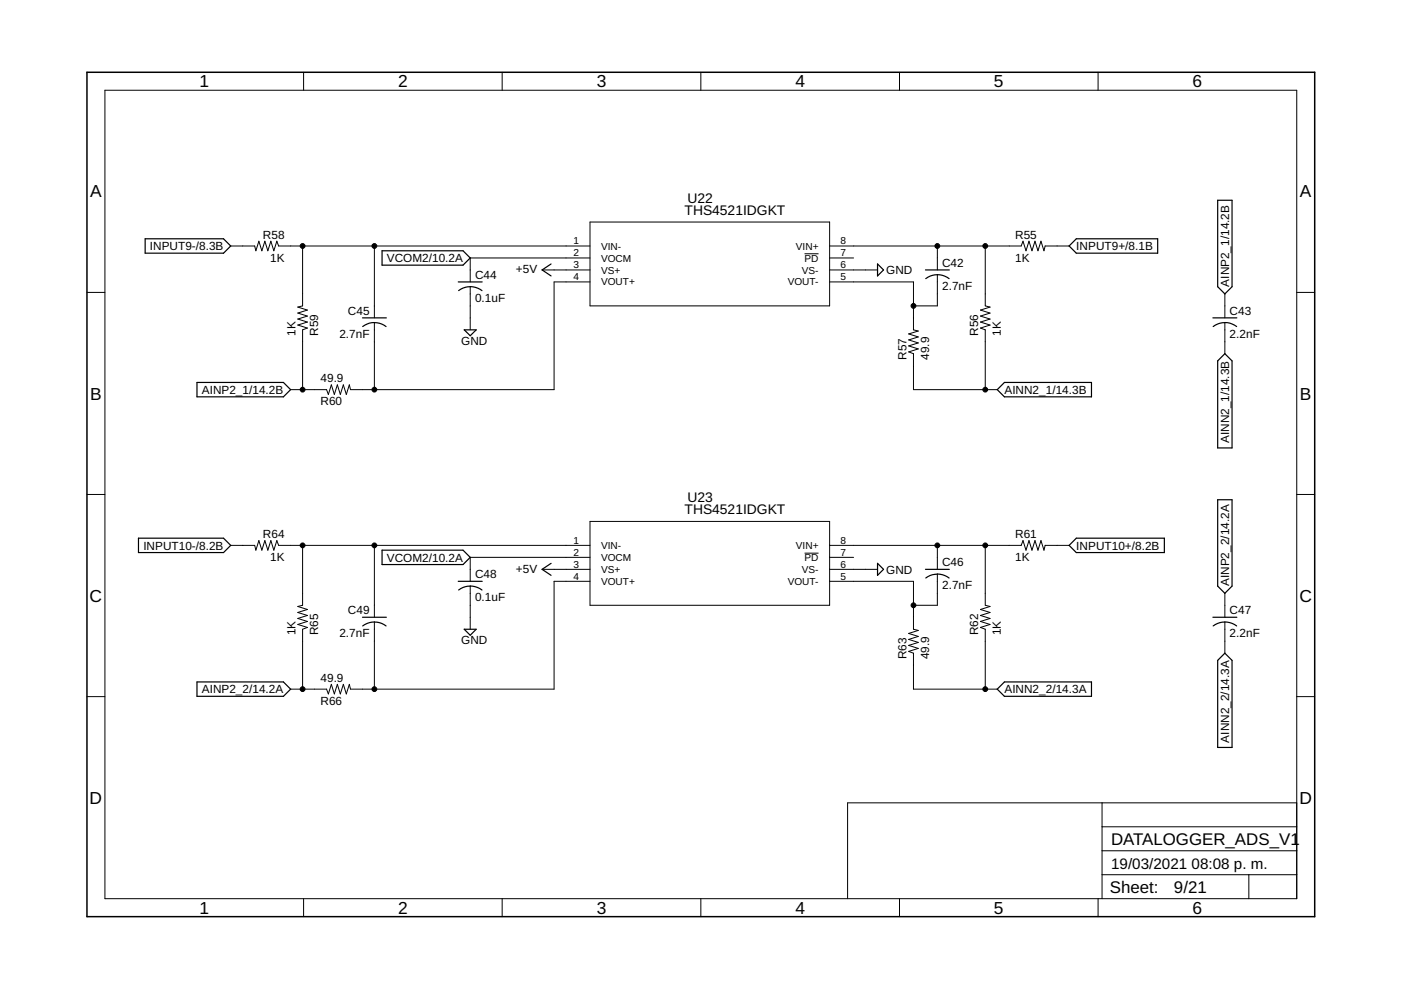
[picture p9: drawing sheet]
<svg xmlns="http://www.w3.org/2000/svg" width="297mm" height="210mm" viewBox="0 0 297 210" stroke-linecap="round" stroke-linejoin="round" font-family="sans-serif">
<g fill="none" stroke="#000" stroke-width=".21">
<path d="M22.2 19.1h252.7v171.4h-252.7zM64.4 15.3v3.8M106.5 15.3v3.8M148.6 15.3v3.8M190.7 15.3v3.8M232.8 15.3v3.8M48.9 52.2h5.1l.3 1 .6-2.1 .6 2.1 .7-2.1 .6 2.1 .6-2.1 .7 2.1 .6-2.1 .4 1.1h66M64.2 52.2v12.7l-1.1 .2 2.1 .6-2.1 .7 2.1 .6-2.1 .6 2.1 .7-2.1 .6 2.1 .7-1 .3v12.7M79.4 52.2v15.2M114.9 57.2h10.2M125.1 54.7h-25.4v5.1M125.1 59.8h-7.6v22.8h-43.2l-.2-1-.7 2-.6-2-.6 2-.7-2-.6 2-.6-2-.7 2-.4-1h-7.6"/>
<path d="M125.1 47.1h50.8v17.8h-50.8zM170.6 53.8h2.9M175.9 52.2h40.6l.4-1.1 .6 2.1 .7-2.1 .6 2.1 .6-2.1 .7 2.1 .6-2.1 .6 2.1 .3-1h5.1M175.9 59.8h17.8v10.1l1 .3-2 .6 2 .6-2 .7 2 .6-2 .6 2 .7-2 .6 1 .4v7.6h17.7M175.9 54.7h5.1M175.9 57.2h10.2M198.7 52.2v5M198.7 58.3v6.6h-5M208.9 52.2v12.7l1 .2-2 .6 2 .7-2 .6 2 .6-2 .7 2 .6-2 .7 1 .3v12.7M18.4 62h3.8M79.4 68.4v14.2M99.7 60.8v9.1"/>
<path d="M259.7 62.3v5.1M259.7 68.4v6.6M274.9 62h3.8M18.4 104.8h3.8M48.9 115.6h5.1l.3 1 .6-2 .6 2 .7-2 .6 2 .6-2 .7 2 .6-2 .4 1h66M64.2 115.6v12.7l-1.1 .3 2.1 .6-2.1 .7 2.1 .6-2.1 .6 2.1 .7-2.1 .6 2.1 .6-1 .4v12.7M79.4 115.6v15.3M125.1 118.2h-25.4v5.1M125.1 110.6h50.8v17.7h-50.8zM170.6 117.3h2.9M175.9 115.6h40.6l.4-1 .6 2 .7-2 .6 2 .6-2 .7 2 .6-2 .6 2 .3-1h5.1M175.9 118.2h5.1"/>
<path d="M198.7 115.6v5.1M208.9 115.6v12.7l1 .3-2 .6 2 .7-2 .6 2 .6-2 .7 2 .6-2 .6 1 .4v12.7M274.9 104.8h3.8M79.4 131.9v14.2M99.7 124.3v9.1M114.9 120.7h10.2M125.1 123.3h-7.6v22.8h-43.2l-.2-1-.7 2-.6-2-.6 2-.7-2-.6 2-.6-2-.7 2-.4-1h-7.6M175.9 123.3h17.8v10.1l1 .3-2 .6 2 .6-2 .7 2 .6-2 .6 2 .7-2 .6 1 .4v7.6h17.7M175.9 120.7h10.2M198.7 121.7v6.6h-5M259.7 125.8v5.1M259.7 131.9v6.6"/>
<path d="M18.4 147.7h3.8M274.9 147.7h3.8M233.7 170.2v20.3M233.7 175.3h41.2M274.9 170.2h-95.2v20.3M64.4 190.5v3.9M106.5 190.5v3.9M148.6 190.5v3.9M190.7 190.5v3.9M232.8 190.5v3.9M233.7 185.5h41.2M233.7 180.4h41.2"/>
<path d="M264.8 185.5v5"/>
</g>
<g fill="none" stroke="#000" stroke-width=".25">
<path d="M30.8 50.6h16.6l1.5 1.6-1.5 1.5h-16.6zM81 53.2h17.2l1.5 1.5-1.5 1.5h-17.2zM97.2 59.8h5M116.8 56l-1.9 1.2 1.9 1.3M186.1 56l1.2 1.2-1.2 1.3zM196.2 57.2h5.1M196.3 59.1a4 4 0 0 1 4.9 0M228.2 50.6h17.2v3.1h-17.2l-1.5-1.5zM258.2 42.5h3v18.3l-1.5 1.5-1.5-1.5zM76.9 67.4h5M79.4 68.4l-1.1 .1-1.4 .7M79.4 68.4l1 .1 1.5 .7"/>
<path d="M98.4 69.9h2.6l-1.3 1.3zM99.7 60.8l1.6 .3 .9 .5M99.7 60.8l-1.6 .3-.9 .5M257.2 67.4h5M259.7 68.4l1.1 .1 1.4 .7M259.7 68.4l-1.1 .1-1.4 .7M259.7 75l1.5 1.5v18.5h-3v-18.5zM41.8 81.1h18.3l1.5 1.5-1.5 1.5h-18.3zM211.4 82.6l1.6-1.5h18.4v3h-18.4zM29.4 114.1h18l1.5 1.5-1.5 1.6h-18zM81 116.6h17.2l1.5 1.6-1.5 1.5h-17.2zM116.8 119.4l-1.9 1.3 1.9 1.3"/>
<path d="M186.1 119.4l1.2 1.3-1.2 1.3zM228.2 114.1h18.7v3.1h-18.7l-1.5-1.6zM258.2 106h3v18.3l-1.5 1.5-1.5-1.5zM76.9 130.9h5M76.9 132.7a4 4 0 0 1 5 0M97.2 123.3h5M97.2 125.1a4 4 0 0 1 5 0M98.4 133.4h2.6l-1.3 1.3zM196.2 120.7h5.1M198.7 121.7l1.1 .2 1.4 .7M198.7 121.7l-1.5 .3-.9 .6M257.2 130.9h5"/>
<path d="M257.2 132.7a4.1 4.1 0 0 1 5 0M41.8 144.6h18.3l1.5 1.5-1.5 1.5h-18.3zM211.4 146.1l1.6-1.5h18.4v3h-18.4zM258.2 140l1.5-1.5 1.5 1.5v18.5h-3z"/>
</g>
<path d="M18.4 15.3h260.3v179.1h-260.3z" fill="none" stroke="#000" stroke-width=".32"/>
<g fill="#000" stroke="#000" stroke-width=".21">
<circle cx="64.2" cy="52.2" r=".51"/>
<circle cx="79.4" cy="52.2" r=".51"/>
<circle cx="198.7" cy="52.2" r=".51"/>
<circle cx="208.9" cy="52.2" r=".51"/>
<circle cx="193.7" cy="64.9" r=".51"/>
<circle cx="64.2" cy="82.6" r=".51"/>
<circle cx="79.4" cy="82.6" r=".51"/>
<circle cx="208.9" cy="82.6" r=".51"/>
<circle cx="64.2" cy="115.6" r=".51"/>
<circle cx="79.4" cy="115.6" r=".51"/>
<circle cx="198.7" cy="115.6" r=".51"/>
<circle cx="208.9" cy="115.6" r=".51"/>
<circle cx="193.7" cy="128.3" r=".51"/>
<circle cx="64.2" cy="146.1" r=".51"/>
<circle cx="79.4" cy="146.1" r=".51"/>
<circle cx="208.9" cy="146.1" r=".51"/>
</g>
<g font-size="3.7">
<text x="42.3" y="18.5">1</text>
<text x="84.4" y="18.5">2</text>
<text x="126.5" y="18.5">3</text>
<text x="168.6" y="18.5">4</text>
<text x="210.7" y="18.5">5</text>
<text x="252.9" y="18.5">6</text>
<text x="19.1" y="41.9">A</text>
<text x="275.6" y="41.9">A</text>
<text x="19.1" y="84.7">B</text>
<text x="275.6" y="84.7">B</text>
<text x="19" y="127.6">C</text>
<text x="275.5" y="127.6">C</text>
<text x="19" y="170.4">D</text>
<text x="275.5" y="170.4">D</text>
<text x="42.3" y="193.7">1</text>
<text x="84.4" y="193.7">2</text>
<text x="126.5" y="193.7">3</text>
<text x="168.6" y="193.7">4</text>
<text x="210.7" y="193.7">5</text>
<text x="252.9" y="193.7">6</text>
</g>
<g font-size="3.6">
<text x="235.6" y="179.1">DATALOGGER_ADS_V1</text>
<text x="235.3" y="189.4">Sheet:</text>
<text x="248.9" y="189.3">9/21</text>
</g>
<g font-size="3.2">
<text x="235.6" y="184.2">19/03/2021</text>
<text x="252.6" y="184.2">08:08 p. m.</text>
</g>
<g font-size="2.9">
<text x="145.1" y="45.6">THS4521IDGKT</text>
<text x="145.8" y="43">U22</text>
<text x="145.8" y="106.5">U23</text>
<text x="145.1" y="109.1">THS4521IDGKT</text>
</g>
<g font-size="2.5">
<text x="31.8" y="53">INPUT9-/8.3B</text>
<text x="55.7" y="50.7">R58</text>
<text x="215.3" y="50.7">R55</text>
<text x="228.2" y="53">INPUT9+/8.1B</text>
<text x="57.3" y="55.4">1K</text>
<text x="82" y="55.6">VCOM2/10.2A</text>
<text x="100.7" y="59.1">C44</text>
<text x="109.4" y="57.9">+5V</text>
<text x="187.9" y="58.2">GND</text>
<text x="199.8" y="56.6">C42</text>
<text x="215.3" y="55.4">1K</text>
<text x="100.7" y="64">0.1uF</text>
<text x="199.8" y="61.4">2.7nF</text>
<text x="260.6" y="60.8" transform="rotate(-90 260.6 60.8)">AINP2_1/14.2B</text>
<text x="62.6" y="71.2" transform="rotate(-90 62.6 71.2)">1K</text>
<text x="67.4" y="71.2" transform="rotate(-90 67.4 71.2)">R59</text>
<text x="72" y="71.6">2.7nF</text>
<text x="73.8" y="66.7">C45</text>
<text x="207.4" y="71.2" transform="rotate(-90 207.4 71.2)">R56</text>
<text x="212.2" y="71.2" transform="rotate(-90 212.2 71.2)">1K</text>
<text x="260.7" y="71.6">2.2nF</text>
<text x="260.7" y="66.7">C43</text>
<text x="97.8" y="73.1">GND</text>
<text x="192.2" y="76.3" transform="rotate(-90 192.2 76.3)">R57</text>
<text x="197" y="76.3" transform="rotate(-90 197 76.3)">49.9</text>
<text x="42.8" y="83.5">AINP2_1/14.2B</text>
<text x="68" y="81.1">49.9</text>
<text x="213" y="83.5">AINN2_1/14.3B</text>
<text x="68" y="85.9">R60</text>
<text x="260.6" y="93.9" transform="rotate(-90 260.6 93.9)">AINN2_1/14.3B</text>
<text x="30.4" y="116.5">INPUT10-/8.2B</text>
<text x="55.7" y="114.1">R64</text>
<text x="57.3" y="118.9">1K</text>
<text x="82" y="119.1">VCOM2/10.2A</text>
<text x="215.3" y="118.9">1K</text>
<text x="215.3" y="114.1">R61</text>
<text x="228.2" y="116.5">INPUT10+/8.2B</text>
<text x="100.7" y="122.6">C48</text>
<text x="109.4" y="121.4">+5V</text>
<text x="187.9" y="121.6">GND</text>
<text x="199.8" y="124.9">2.7nF</text>
<text x="199.8" y="120.1">C46</text>
<text x="260.6" y="124.3" transform="rotate(-90 260.6 124.3)">AINP2_2/14.2A</text>
<text x="73.8" y="130.2">C49</text>
<text x="100.7" y="127.4">0.1uF</text>
<text x="260.7" y="130.2">C47</text>
<text x="62.6" y="134.7" transform="rotate(-90 62.6 134.7)">1K</text>
<text x="67.4" y="134.7" transform="rotate(-90 67.4 134.7)">R65</text>
<text x="72" y="135.1">2.7nF</text>
<text x="97.8" y="136.6">GND</text>
<text x="207.4" y="134.7" transform="rotate(-90 207.4 134.7)">R62</text>
<text x="212.2" y="134.7" transform="rotate(-90 212.2 134.7)">1K</text>
<text x="260.7" y="135.1">2.2nF</text>
<text x="192.2" y="139.8" transform="rotate(-90 192.2 139.8)">R63</text>
<text x="197" y="139.8" transform="rotate(-90 197 139.8)">49.9</text>
<text x="42.8" y="147">AINP2_2/14.2A</text>
<text x="68" y="144.6">49.9</text>
<text x="68" y="149.4">R66</text>
<text x="213" y="147">AINN2_2/14.3A</text>
<text x="260.6" y="157.4" transform="rotate(-90 260.6 157.4)">AINN2_2/14.3A</text>
</g>
<g font-size="2.1">
<text x="121.6" y="51.8">1</text>
<text x="127.4" y="52.9">VIN-</text>
<text x="168.7" y="52.9">VIN+</text>
<text x="178.2" y="51.8">8</text>
<text x="121.6" y="54.3">2</text>
<text x="121.6" y="56.9">3</text>
<text x="121.6" y="59.4">4</text>
<text x="127.4" y="55.4">VOCM</text>
<text x="127.4" y="58">VS+</text>
<text x="170" y="58">VS-</text>
<text x="170.6" y="55.5">PD</text>
<text x="178.2" y="59.4">5</text>
<text x="178.2" y="56.9">6</text>
<text x="178.2" y="54.3">7</text>
<text x="127.4" y="60.5">VOUT+</text>
<text x="167" y="60.5">VOUT-</text>
<text x="121.6" y="115.3">1</text>
<text x="121.6" y="117.8">2</text>
<text x="127.4" y="116.4">VIN-</text>
<text x="127.4" y="118.9">VOCM</text>
<text x="168.7" y="116.4">VIN+</text>
<text x="170.6" y="118.9">PD</text>
<text x="178.2" y="117.8">7</text>
<text x="178.2" y="115.3">8</text>
<text x="121.6" y="120.4">3</text>
<text x="121.6" y="122.9">4</text>
<text x="127.4" y="121.5">VS+</text>
<text x="127.4" y="124">VOUT+</text>
<text x="167" y="124">VOUT-</text>
<text x="170" y="121.5">VS-</text>
<text x="178.2" y="122.9">5</text>
<text x="178.2" y="120.4">6</text>
</g>
</svg>
